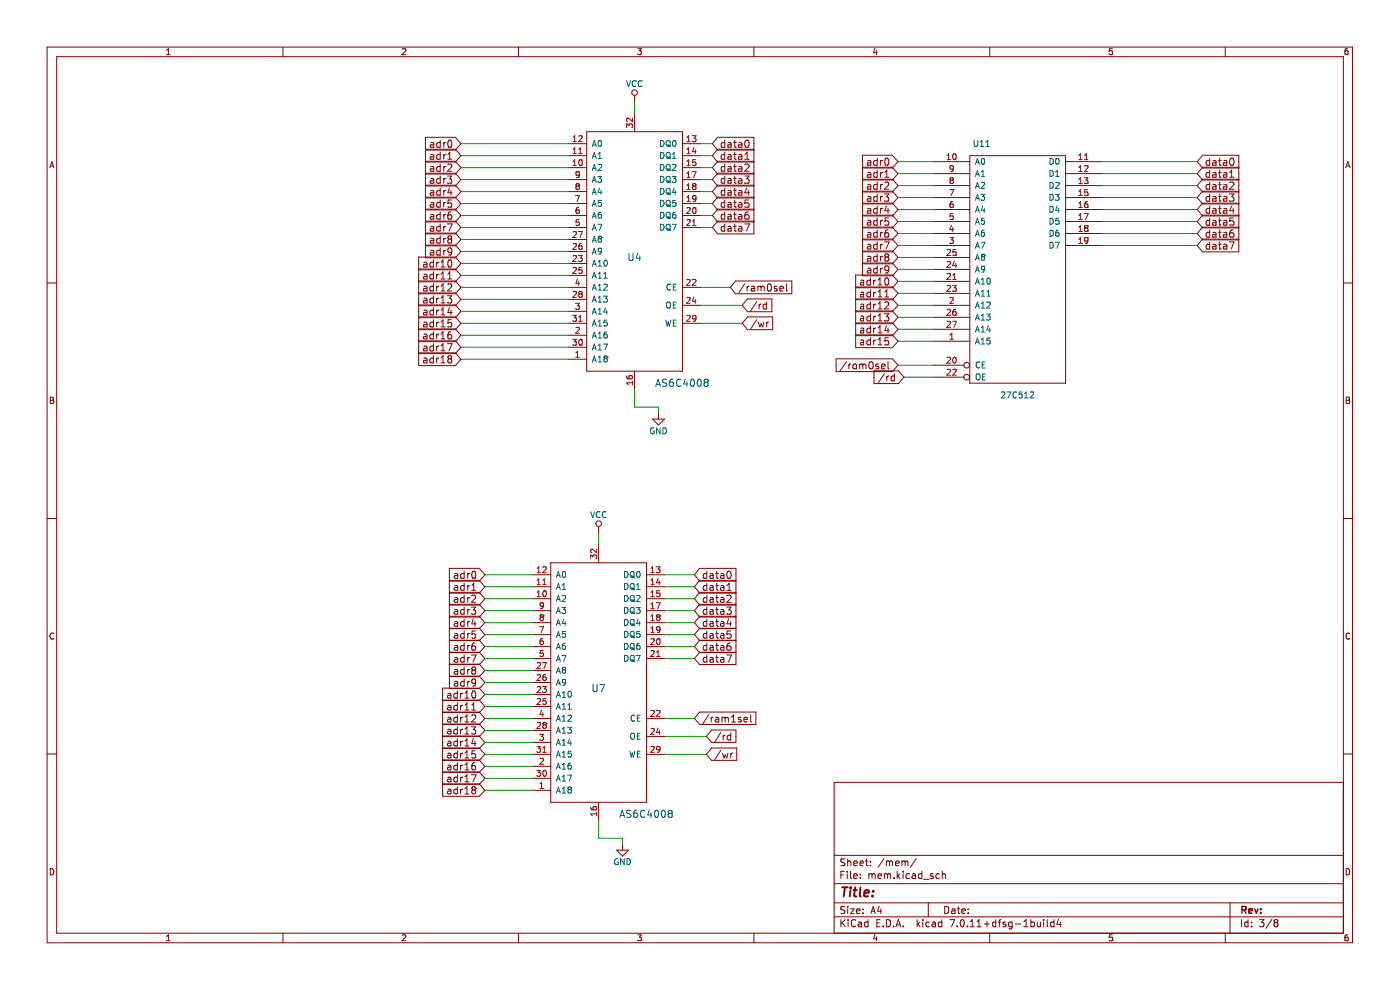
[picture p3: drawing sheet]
(kicad_sch (version 20230121) (generator eeschema)

 (paper "A4")

 (lib_symbols
  (symbol "memory:27C512" (pin_names (offset 1.016)) (in_bom yes) (on_board yes)
   (property "Reference" "U" (at -7.62 26.67 0) (effects (font (size 1.27 1.27))))
   (property "Value" "27C512" (at 0 -26.67 0) (effects (font (size 1.27 1.27))))
   (property "Footprint" "" (at 0 0 0) (effects (font (size 1.27 1.27)) hide))
   (property "Datasheet" "" (at 0 0 0) (effects (font (size 1.27 1.27)) hide))
   (symbol "27C512_0_0"
    (pin power_in line (at 0 -25.4 90) (length 1.27) hide (name "GND" (effects (font (size 1.27 1.27)))) (number "14" (effects (font (size 1.27 1.27)))))
    (pin power_in line (at 0 25.4 270) (length 1.27) hide (name "VCC" (effects (font (size 1.27 1.27)))) (number "28" (effects (font (size 1.27 1.27))))))
   (symbol "27C512_0_1"
    (rectangle (start -10.16 24.13) (end 10.16 -24.13) (stroke (width 0) (type solid)) (fill (type none))))
   (symbol "27C512_1_1"
    (pin input line (at -17.78 -15.24 0) (length 7.62) (name "A15" (effects (font (size 1.27 1.27)))) (number "1" (effects (font (size 1.27 1.27)))))
    (pin input line (at -17.78 22.86 0) (length 7.62) (name "A0" (effects (font (size 1.27 1.27)))) (number "10" (effects (font (size 1.27 1.27)))))
    (pin tri_state line (at 17.78 22.86 180) (length 7.62) (name "D0" (effects (font (size 1.27 1.27)))) (number "11" (effects (font (size 1.27 1.27)))))
    (pin tri_state line (at 17.78 20.32 180) (length 7.62) (name "D1" (effects (font (size 1.27 1.27)))) (number "12" (effects (font (size 1.27 1.27)))))
    (pin tri_state line (at 17.78 17.78 180) (length 7.62) (name "D2" (effects (font (size 1.27 1.27)))) (number "13" (effects (font (size 1.27 1.27)))))
    (pin tri_state line (at 17.78 15.24 180) (length 7.62) (name "D3" (effects (font (size 1.27 1.27)))) (number "15" (effects (font (size 1.27 1.27)))))
    (pin tri_state line (at 17.78 12.7 180) (length 7.62) (name "D4" (effects (font (size 1.27 1.27)))) (number "16" (effects (font (size 1.27 1.27)))))
    (pin tri_state line (at 17.78 10.16 180) (length 7.62) (name "D5" (effects (font (size 1.27 1.27)))) (number "17" (effects (font (size 1.27 1.27)))))
    (pin tri_state line (at 17.78 7.62 180) (length 7.62) (name "D6" (effects (font (size 1.27 1.27)))) (number "18" (effects (font (size 1.27 1.27)))))
    (pin tri_state line (at 17.78 5.08 180) (length 7.62) (name "D7" (effects (font (size 1.27 1.27)))) (number "19" (effects (font (size 1.27 1.27)))))
    (pin input line (at -17.78 -7.62 0) (length 7.62) (name "A12" (effects (font (size 1.27 1.27)))) (number "2" (effects (font (size 1.27 1.27)))))
    (pin input inverted (at -17.78 -20.32 0) (length 7.62) (name "CE" (effects (font (size 1.27 1.27)))) (number "20" (effects (font (size 1.27 1.27)))))
    (pin input line (at -17.78 -2.54 0) (length 7.62) (name "A10" (effects (font (size 1.27 1.27)))) (number "21" (effects (font (size 1.27 1.27)))))
    (pin input inverted (at -17.78 -22.86 0) (length 7.62) (name "OE" (effects (font (size 1.27 1.27)))) (number "22" (effects (font (size 1.27 1.27)))))
    (pin input line (at -17.78 -5.08 0) (length 7.62) (name "A11" (effects (font (size 1.27 1.27)))) (number "23" (effects (font (size 1.27 1.27)))))
    (pin input line (at -17.78 0 0) (length 7.62) (name "A9" (effects (font (size 1.27 1.27)))) (number "24" (effects (font (size 1.27 1.27)))))
    (pin input line (at -17.78 2.54 0) (length 7.62) (name "A8" (effects (font (size 1.27 1.27)))) (number "25" (effects (font (size 1.27 1.27)))))
    (pin input line (at -17.78 -10.16 0) (length 7.62) (name "A13" (effects (font (size 1.27 1.27)))) (number "26" (effects (font (size 1.27 1.27)))))
    (pin input line (at -17.78 -12.7 0) (length 7.62) (name "A14" (effects (font (size 1.27 1.27)))) (number "27" (effects (font (size 1.27 1.27)))))
    (pin input line (at -17.78 5.08 0) (length 7.62) (name "A7" (effects (font (size 1.27 1.27)))) (number "3" (effects (font (size 1.27 1.27)))))
    (pin input line (at -17.78 7.62 0) (length 7.62) (name "A6" (effects (font (size 1.27 1.27)))) (number "4" (effects (font (size 1.27 1.27)))))
    (pin input line (at -17.78 10.16 0) (length 7.62) (name "A5" (effects (font (size 1.27 1.27)))) (number "5" (effects (font (size 1.27 1.27)))))
    (pin input line (at -17.78 12.7 0) (length 7.62) (name "A4" (effects (font (size 1.27 1.27)))) (number "6" (effects (font (size 1.27 1.27)))))
    (pin input line (at -17.78 15.24 0) (length 7.62) (name "A3" (effects (font (size 1.27 1.27)))) (number "7" (effects (font (size 1.27 1.27)))))
    (pin input line (at -17.78 17.78 0) (length 7.62) (name "A2" (effects (font (size 1.27 1.27)))) (number "8" (effects (font (size 1.27 1.27)))))
    (pin input line (at -17.78 20.32 0) (length 7.62) (name "A1" (effects (font (size 1.27 1.27)))) (number "9" (effects (font (size 1.27 1.27)))))))
  (symbol "power1:GND" (power) (pin_names (offset 0)) (in_bom yes) (on_board yes)
   (property "Reference" "#PWR" (at 0 -6.35 0) (effects (font (size 1.27 1.27)) hide))
   (property "Value" "GND" (at 0 -3.81 0) (effects (font (size 1.27 1.27))))
   (property "Footprint" "" (at 0 0 0) (effects (font (size 1.27 1.27)) hide))
   (property "Datasheet" "" (at 0 0 0) (effects (font (size 1.27 1.27)) hide))
   (symbol "GND_0_1"
    (polyline (pts (xy 0 0) (xy 0 -1.27) (xy 1.27 -1.27) (xy 0 -2.54) (xy -1.27 -1.27) (xy 0 -1.27)) (stroke (width 0) (type solid)) (fill (type none))))
   (symbol "GND_1_1"
    (pin power_in line (at 0 0 270) (length 0) hide (name "GND" (effects (font (size 1.27 1.27)))) (number "1" (effects (font (size 1.27 1.27)))))))
  (symbol "power1:VCC" (power) (pin_names (offset 0)) (in_bom yes) (on_board yes)
   (property "Reference" "#PWR" (at 0 -3.81 0) (effects (font (size 1.27 1.27)) hide))
   (property "Value" "VCC" (at 0 3.81 0) (effects (font (size 1.27 1.27))))
   (property "Footprint" "" (at 0 0 0) (effects (font (size 1.27 1.27)) hide))
   (property "Datasheet" "" (at 0 0 0) (effects (font (size 1.27 1.27)) hide))
   (symbol "VCC_0_1"
    (polyline (pts (xy 0 0) (xy 0 1.27)) (stroke (width 0) (type solid)) (fill (type none)))
    (circle (center 0 1.905) (radius 0.635) (stroke (width 0) (type solid)) (fill (type none))))
   (symbol "VCC_1_1"
    (pin power_in line (at 0 0 90) (length 0) hide (name "VCC" (effects (font (size 1.27 1.27)))) (number "1" (effects (font (size 1.27 1.27)))))))
  (symbol "takep8088-rescue:AS6C4008" (pin_names (offset 1.016)) (in_bom yes) (on_board yes)
   (property "Reference" "U" (at 0 0 0) (effects (font (size 1.524 1.524))))
   (property "Value" "AS6C4008" (at 10.16 -26.67 0) (effects (font (size 1.524 1.524))))
   (property "Footprint" "" (at 0 0 0) (effects (font (size 1.524 1.524))))
   (property "Datasheet" "" (at 0 0 0) (effects (font (size 1.524 1.524))))
   (symbol "AS6C4008_0_1"
    (rectangle (start -10.16 26.67) (end 10.16 -24.13) (stroke (width 0) (type solid)) (fill (type none))))
   (symbol "AS6C4008_1_1"
    (pin input line (at -13.97 -21.59 0) (length 3.81) (name "A18" (effects (font (size 1.27 1.27)))) (number "1" (effects (font (size 1.27 1.27)))))
    (pin input line (at -13.97 19.05 0) (length 3.81) (name "A2" (effects (font (size 1.27 1.27)))) (number "10" (effects (font (size 1.27 1.27)))))
    (pin input line (at -13.97 21.59 0) (length 3.81) (name "A1" (effects (font (size 1.27 1.27)))) (number "11" (effects (font (size 1.27 1.27)))))
    (pin input line (at -13.97 24.13 0) (length 3.81) (name "A0" (effects (font (size 1.27 1.27)))) (number "12" (effects (font (size 1.27 1.27)))))
    (pin bidirectional line (at 13.97 24.13 180) (length 3.81) (name "DQ0" (effects (font (size 1.27 1.27)))) (number "13" (effects (font (size 1.27 1.27)))))
    (pin bidirectional line (at 13.97 21.59 180) (length 3.81) (name "DQ1" (effects (font (size 1.27 1.27)))) (number "14" (effects (font (size 1.27 1.27)))))
    (pin bidirectional line (at 13.97 19.05 180) (length 3.81) (name "DQ2" (effects (font (size 1.27 1.27)))) (number "15" (effects (font (size 1.27 1.27)))))
    (pin power_in line (at 0 -27.94 90) (length 3.81) (name "~" (effects (font (size 1.27 1.27)))) (number "16" (effects (font (size 1.27 1.27)))))
    (pin bidirectional line (at 13.97 16.51 180) (length 3.81) (name "DQ3" (effects (font (size 1.27 1.27)))) (number "17" (effects (font (size 1.27 1.27)))))
    (pin bidirectional line (at 13.97 13.97 180) (length 3.81) (name "DQ4" (effects (font (size 1.27 1.27)))) (number "18" (effects (font (size 1.27 1.27)))))
    (pin bidirectional line (at 13.97 11.43 180) (length 3.81) (name "DQ5" (effects (font (size 1.27 1.27)))) (number "19" (effects (font (size 1.27 1.27)))))
    (pin input line (at -13.97 -16.51 0) (length 3.81) (name "A16" (effects (font (size 1.27 1.27)))) (number "2" (effects (font (size 1.27 1.27)))))
    (pin bidirectional line (at 13.97 8.89 180) (length 3.81) (name "DQ6" (effects (font (size 1.27 1.27)))) (number "20" (effects (font (size 1.27 1.27)))))
    (pin bidirectional line (at 13.97 6.35 180) (length 3.81) (name "DQ7" (effects (font (size 1.27 1.27)))) (number "21" (effects (font (size 1.27 1.27)))))
    (pin input line (at 13.97 -6.35 180) (length 3.81) (name "CE" (effects (font (size 1.27 1.27)))) (number "22" (effects (font (size 1.27 1.27)))))
    (pin input line (at -13.97 -1.27 0) (length 3.81) (name "A10" (effects (font (size 1.27 1.27)))) (number "23" (effects (font (size 1.27 1.27)))))
    (pin input line (at 13.97 -10.16 180) (length 3.81) (name "OE" (effects (font (size 1.27 1.27)))) (number "24" (effects (font (size 1.27 1.27)))))
    (pin input line (at -13.97 -3.81 0) (length 3.81) (name "A11" (effects (font (size 1.27 1.27)))) (number "25" (effects (font (size 1.27 1.27)))))
    (pin input line (at -13.97 1.27 0) (length 3.81) (name "A9" (effects (font (size 1.27 1.27)))) (number "26" (effects (font (size 1.27 1.27)))))
    (pin input line (at -13.97 3.81 0) (length 3.81) (name "A8" (effects (font (size 1.27 1.27)))) (number "27" (effects (font (size 1.27 1.27)))))
    (pin input line (at -13.97 -8.89 0) (length 3.81) (name "A13" (effects (font (size 1.27 1.27)))) (number "28" (effects (font (size 1.27 1.27)))))
    (pin input line (at 13.97 -13.97 180) (length 3.81) (name "WE" (effects (font (size 1.27 1.27)))) (number "29" (effects (font (size 1.27 1.27)))))
    (pin input line (at -13.97 -11.43 0) (length 3.81) (name "A14" (effects (font (size 1.27 1.27)))) (number "3" (effects (font (size 1.27 1.27)))))
    (pin input line (at -13.97 -19.05 0) (length 3.81) (name "A17" (effects (font (size 1.27 1.27)))) (number "30" (effects (font (size 1.27 1.27)))))
    (pin input line (at -13.97 -13.97 0) (length 3.81) (name "A15" (effects (font (size 1.27 1.27)))) (number "31" (effects (font (size 1.27 1.27)))))
    (pin power_in line (at 0 30.48 270) (length 3.81) (name "~" (effects (font (size 1.27 1.27)))) (number "32" (effects (font (size 1.27 1.27)))))
    (pin input line (at -13.97 -6.35 0) (length 3.81) (name "A12" (effects (font (size 1.27 1.27)))) (number "4" (effects (font (size 1.27 1.27)))))
    (pin input line (at -13.97 6.35 0) (length 3.81) (name "A7" (effects (font (size 1.27 1.27)))) (number "5" (effects (font (size 1.27 1.27)))))
    (pin input line (at -13.97 8.89 0) (length 3.81) (name "A6" (effects (font (size 1.27 1.27)))) (number "6" (effects (font (size 1.27 1.27)))))
    (pin input line (at -13.97 11.43 0) (length 3.81) (name "A5" (effects (font (size 1.27 1.27)))) (number "7" (effects (font (size 1.27 1.27)))))
    (pin input line (at -13.97 13.97 0) (length 3.81) (name "A4" (effects (font (size 1.27 1.27)))) (number "8" (effects (font (size 1.27 1.27)))))
    (pin input line (at -13.97 16.51 0) (length 3.81) (name "A3" (effects (font (size 1.27 1.27)))) (number "9" (effects (font (size 1.27 1.27))))))))


 (wire (pts (xy 102.87 165.1) (xy 113.03 165.1)) (stroke (width 0) (type default)))
 (wire (pts (xy 148.59 60.96) (xy 154.94 60.96)) (stroke (width 0) (type default)))
 (wire (pts (xy 97.79 58.42) (xy 120.65 58.42)) (stroke (width 0) (type default)))
 (wire (pts (xy 97.79 35.56) (xy 120.65 35.56)) (stroke (width 0) (type default)))
 (wire (pts (xy 190.5 67.31) (xy 198.12 67.31)) (stroke (width 0) (type default)))
 (wire (pts (xy 102.87 142.24) (xy 113.03 142.24)) (stroke (width 0) (type default)))
 (wire (pts (xy 97.79 71.12) (xy 120.65 71.12)) (stroke (width 0) (type default)))
 (wire (pts (xy 233.68 52.07) (xy 254 52.07)) (stroke (width 0) (type default)))
 (wire (pts (xy 127 177.8) (xy 132.08 177.8)) (stroke (width 0) (type default)))
 (wire (pts (xy 97.79 53.34) (xy 120.65 53.34)) (stroke (width 0) (type default)))
 (wire (pts (xy 190.5 49.53) (xy 198.12 49.53)) (stroke (width 0) (type default)))
 (wire (pts (xy 191.77 80.01) (xy 198.12 80.01)) (stroke (width 0) (type default)))
 (wire (pts (xy 102.87 149.86) (xy 113.03 149.86)) (stroke (width 0) (type default)))
 (wire (pts (xy 151.13 30.48) (xy 148.59 30.48)) (stroke (width 0) (type default)))
 (wire (pts (xy 97.79 50.8) (xy 120.65 50.8)) (stroke (width 0) (type default)))
 (wire (pts (xy 97.79 68.58) (xy 120.65 68.58)) (stroke (width 0) (type default)))
 (wire (pts (xy 140.97 156.21) (xy 149.86 156.21)) (stroke (width 0) (type default)))
 (wire (pts (xy 233.68 39.37) (xy 254 39.37)) (stroke (width 0) (type default)))
 (wire (pts (xy 151.13 38.1) (xy 148.59 38.1)) (stroke (width 0) (type default)))
 (wire (pts (xy 147.32 137.16) (xy 140.97 137.16)) (stroke (width 0) (type default)))
 (wire (pts (xy 139.7 86.36) (xy 139.7 87.63)) (stroke (width 0) (type default)))
 (wire (pts (xy 97.79 63.5) (xy 120.65 63.5)) (stroke (width 0) (type default)))
 (wire (pts (xy 233.68 41.91) (xy 254 41.91)) (stroke (width 0) (type default)))
 (wire (pts (xy 147.32 134.62) (xy 140.97 134.62)) (stroke (width 0) (type default)))
 (wire (pts (xy 147.32 124.46) (xy 140.97 124.46)) (stroke (width 0) (type default)))
 (wire (pts (xy 190.5 59.69) (xy 198.12 59.69)) (stroke (width 0) (type default)))
 (wire (pts (xy 102.87 127) (xy 113.03 127)) (stroke (width 0) (type default)))
 (wire (pts (xy 102.87 134.62) (xy 113.03 134.62)) (stroke (width 0) (type default)))
 (wire (pts (xy 151.13 45.72) (xy 148.59 45.72)) (stroke (width 0) (type default)))
 (wire (pts (xy 102.87 160.02) (xy 113.03 160.02)) (stroke (width 0) (type default)))
 (wire (pts (xy 151.13 43.18) (xy 148.59 43.18)) (stroke (width 0) (type default)))
 (wire (pts (xy 102.87 139.7) (xy 113.03 139.7)) (stroke (width 0) (type default)))
 (wire (pts (xy 134.62 21.59) (xy 134.62 24.13)) (stroke (width 0) (type default)))
 (wire (pts (xy 113.03 121.92) (xy 102.87 121.92)) (stroke (width 0) (type default)))
 (wire (pts (xy 190.5 57.15) (xy 198.12 57.15)) (stroke (width 0) (type default)))
 (wire (pts (xy 97.79 55.88) (xy 120.65 55.88)) (stroke (width 0) (type default)))
 (wire (pts (xy 190.5 46.99) (xy 198.12 46.99)) (stroke (width 0) (type default)))
 (wire (pts (xy 151.13 35.56) (xy 148.59 35.56)) (stroke (width 0) (type default)))
 (wire (pts (xy 190.5 39.37) (xy 198.12 39.37)) (stroke (width 0) (type default)))
 (wire (pts (xy 127 173.99) (xy 127 177.8)) (stroke (width 0) (type default)))
 (wire (pts (xy 102.87 157.48) (xy 113.03 157.48)) (stroke (width 0) (type default)))
 (wire (pts (xy 102.87 152.4) (xy 113.03 152.4)) (stroke (width 0) (type default)))
 (wire (pts (xy 151.13 48.26) (xy 148.59 48.26)) (stroke (width 0) (type default)))
 (wire (pts (xy 190.5 77.47) (xy 198.12 77.47)) (stroke (width 0) (type default)))
 (wire (pts (xy 147.32 139.7) (xy 140.97 139.7)) (stroke (width 0) (type default)))
 (wire (pts (xy 148.59 64.77) (xy 157.48 64.77)) (stroke (width 0) (type default)))
 (wire (pts (xy 151.13 40.64) (xy 148.59 40.64)) (stroke (width 0) (type default)))
 (wire (pts (xy 151.13 33.02) (xy 148.59 33.02)) (stroke (width 0) (type default)))
 (wire (pts (xy 147.32 132.08) (xy 140.97 132.08)) (stroke (width 0) (type default)))
 (wire (pts (xy 233.68 46.99) (xy 254 46.99)) (stroke (width 0) (type default)))
 (wire (pts (xy 233.68 36.83) (xy 254 36.83)) (stroke (width 0) (type default)))
 (wire (pts (xy 190.5 62.23) (xy 198.12 62.23)) (stroke (width 0) (type default)))
 (wire (pts (xy 102.87 137.16) (xy 113.03 137.16)) (stroke (width 0) (type default)))
 (wire (pts (xy 102.87 132.08) (xy 113.03 132.08)) (stroke (width 0) (type default)))
 (wire (pts (xy 102.87 167.64) (xy 113.03 167.64)) (stroke (width 0) (type default)))
 (wire (pts (xy 102.87 144.78) (xy 113.03 144.78)) (stroke (width 0) (type default)))
 (wire (pts (xy 134.62 82.55) (xy 134.62 86.36)) (stroke (width 0) (type default)))
 (wire (pts (xy 97.79 33.02) (xy 120.65 33.02)) (stroke (width 0) (type default)))
 (wire (pts (xy 190.5 44.45) (xy 198.12 44.45)) (stroke (width 0) (type default)))
 (wire (pts (xy 190.5 36.83) (xy 198.12 36.83)) (stroke (width 0) (type default)))
 (wire (pts (xy 147.32 129.54) (xy 140.97 129.54)) (stroke (width 0) (type default)))
 (wire (pts (xy 190.5 72.39) (xy 198.12 72.39)) (stroke (width 0) (type default)))
 (wire (pts (xy 233.68 34.29) (xy 254 34.29)) (stroke (width 0) (type default)))
 (wire (pts (xy 190.5 52.07) (xy 198.12 52.07)) (stroke (width 0) (type default)))
 (wire (pts (xy 147.32 127) (xy 140.97 127)) (stroke (width 0) (type default)))
 (wire (pts (xy 97.79 73.66) (xy 120.65 73.66)) (stroke (width 0) (type default)))
 (wire (pts (xy 102.87 154.94) (xy 113.03 154.94)) (stroke (width 0) (type default)))
 (wire (pts (xy 97.79 43.18) (xy 120.65 43.18)) (stroke (width 0) (type default)))
 (wire (pts (xy 132.08 177.8) (xy 132.08 179.07)) (stroke (width 0) (type default)))
 (wire (pts (xy 190.5 69.85) (xy 198.12 69.85)) (stroke (width 0) (type default)))
 (wire (pts (xy 134.62 86.36) (xy 139.7 86.36)) (stroke (width 0) (type default)))
 (wire (pts (xy 233.68 49.53) (xy 254 49.53)) (stroke (width 0) (type default)))
 (wire (pts (xy 97.79 40.64) (xy 120.65 40.64)) (stroke (width 0) (type default)))
 (wire (pts (xy 102.87 147.32) (xy 113.03 147.32)) (stroke (width 0) (type default)))
 (wire (pts (xy 102.87 162.56) (xy 113.03 162.56)) (stroke (width 0) (type default)))
 (wire (pts (xy 148.59 68.58) (xy 157.48 68.58)) (stroke (width 0) (type default)))
 (wire (pts (xy 127 113.03) (xy 127 115.57)) (stroke (width 0) (type default)))
 (wire (pts (xy 97.79 76.2) (xy 120.65 76.2)) (stroke (width 0) (type default)))
 (wire (pts (xy 140.97 152.4) (xy 147.32 152.4)) (stroke (width 0) (type default)))
 (wire (pts (xy 140.97 160.02) (xy 149.86 160.02)) (stroke (width 0) (type default)))
 (wire (pts (xy 97.79 60.96) (xy 120.65 60.96)) (stroke (width 0) (type default)))
 (wire (pts (xy 97.79 48.26) (xy 120.65 48.26)) (stroke (width 0) (type default)))
 (wire (pts (xy 97.79 66.04) (xy 120.65 66.04)) (stroke (width 0) (type default)))
 (wire (pts (xy 190.5 41.91) (xy 198.12 41.91)) (stroke (width 0) (type default)))
 (wire (pts (xy 113.03 124.46) (xy 102.87 124.46)) (stroke (width 0) (type default)))
 (wire (pts (xy 97.79 45.72) (xy 120.65 45.72)) (stroke (width 0) (type default)))
 (wire (pts (xy 190.5 34.29) (xy 198.12 34.29)) (stroke (width 0) (type default)))
 (wire (pts (xy 147.32 121.92) (xy 140.97 121.92)) (stroke (width 0) (type default)))
 (wire (pts (xy 233.68 44.45) (xy 254 44.45)) (stroke (width 0) (type default)))
 (wire (pts (xy 97.79 30.48) (xy 120.65 30.48)) (stroke (width 0) (type default)))
 (wire (pts (xy 190.5 64.77) (xy 198.12 64.77)) (stroke (width 0) (type default)))
 (wire (pts (xy 102.87 129.54) (xy 113.03 129.54)) (stroke (width 0) (type default)))
 (wire (pts (xy 97.79 38.1) (xy 120.65 38.1)) (stroke (width 0) (type default)))
 (wire (pts (xy 190.5 54.61) (xy 198.12 54.61)) (stroke (width 0) (type default)))

 (global_label "adr13" (shape input) (at 102.87 154.94 180) (effects (font (size 1.524 1.524)) (justify right))
  (property "Intersheetrefs" "${INTERSHEET_REFS}" (at 102.87 154.94 0) (effects (font (size 1.27 1.27)) hide)))
 (global_label "adr2" (shape input) (at 190.5 39.37 180) (effects (font (size 1.524 1.524)) (justify right))
  (property "Intersheetrefs" "${INTERSHEET_REFS}" (at 190.5 39.37 0) (effects (font (size 1.27 1.27)) hide)))
 (global_label "adr10" (shape input) (at 97.79 55.88 180) (effects (font (size 1.524 1.524)) (justify right))
  (property "Intersheetrefs" "${INTERSHEET_REFS}" (at 97.79 55.88 0) (effects (font (size 1.27 1.27)) hide)))
 (global_label "/rd" (shape input) (at 149.86 156.21 0) (effects (font (size 1.524 1.524)) (justify left))
  (property "Intersheetrefs" "${INTERSHEET_REFS}" (at 149.86 156.21 0) (effects (font (size 1.27 1.27)) hide)))
 (global_label "adr11" (shape input) (at 102.87 149.86 180) (effects (font (size 1.524 1.524)) (justify right))
  (property "Intersheetrefs" "${INTERSHEET_REFS}" (at 102.87 149.86 0) (effects (font (size 1.27 1.27)) hide)))
 (global_label "adr16" (shape input) (at 97.79 71.12 180) (effects (font (size 1.524 1.524)) (justify right))
  (property "Intersheetrefs" "${INTERSHEET_REFS}" (at 97.79 71.12 0) (effects (font (size 1.27 1.27)) hide)))
 (global_label "data6" (shape input) (at 151.13 45.72 0) (effects (font (size 1.524 1.524)) (justify left))
  (property "Intersheetrefs" "${INTERSHEET_REFS}" (at 151.13 45.72 0) (effects (font (size 1.27 1.27)) hide)))
 (global_label "data2" (shape input) (at 147.32 127 0) (effects (font (size 1.524 1.524)) (justify left))
  (property "Intersheetrefs" "${INTERSHEET_REFS}" (at 147.32 127 0) (effects (font (size 1.27 1.27)) hide)))
 (global_label "adr6" (shape input) (at 97.79 45.72 180) (effects (font (size 1.524 1.524)) (justify right))
  (property "Intersheetrefs" "${INTERSHEET_REFS}" (at 97.79 45.72 0) (effects (font (size 1.27 1.27)) hide)))
 (global_label "data6" (shape input) (at 254 49.53 0) (effects (font (size 1.524 1.524)) (justify left))
  (property "Intersheetrefs" "${INTERSHEET_REFS}" (at 254 49.53 0) (effects (font (size 1.27 1.27)) hide)))
 (global_label "adr4" (shape input) (at 190.5 44.45 180) (effects (font (size 1.524 1.524)) (justify right))
  (property "Intersheetrefs" "${INTERSHEET_REFS}" (at 190.5 44.45 0) (effects (font (size 1.27 1.27)) hide)))
 (global_label "adr17" (shape input) (at 102.87 165.1 180) (effects (font (size 1.524 1.524)) (justify right))
  (property "Intersheetrefs" "${INTERSHEET_REFS}" (at 102.87 165.1 0) (effects (font (size 1.27 1.27)) hide)))
 (global_label "adr0" (shape input) (at 190.5 34.29 180) (effects (font (size 1.524 1.524)) (justify right))
  (property "Intersheetrefs" "${INTERSHEET_REFS}" (at 190.5 34.29 0) (effects (font (size 1.27 1.27)) hide)))
 (global_label "adr8" (shape input) (at 102.87 142.24 180) (effects (font (size 1.524 1.524)) (justify right))
  (property "Intersheetrefs" "${INTERSHEET_REFS}" (at 102.87 142.24 0) (effects (font (size 1.27 1.27)) hide)))
 (global_label "/rd" (shape input) (at 191.77 80.01 180) (effects (font (size 1.524 1.524)) (justify right))
  (property "Intersheetrefs" "${INTERSHEET_REFS}" (at 191.77 80.01 0) (effects (font (size 1.27 1.27)) hide)))
 (global_label "data4" (shape input) (at 151.13 40.64 0) (effects (font (size 1.524 1.524)) (justify left))
  (property "Intersheetrefs" "${INTERSHEET_REFS}" (at 151.13 40.64 0) (effects (font (size 1.27 1.27)) hide)))
 (global_label "data5" (shape input) (at 254 46.99 0) (effects (font (size 1.524 1.524)) (justify left))
  (property "Intersheetrefs" "${INTERSHEET_REFS}" (at 254 46.99 0) (effects (font (size 1.27 1.27)) hide)))
 (global_label "adr6" (shape input) (at 190.5 49.53 180) (effects (font (size 1.524 1.524)) (justify right))
  (property "Intersheetrefs" "${INTERSHEET_REFS}" (at 190.5 49.53 0) (effects (font (size 1.27 1.27)) hide)))
 (global_label "adr3" (shape input) (at 97.79 38.1 180) (effects (font (size 1.524 1.524)) (justify right))
  (property "Intersheetrefs" "${INTERSHEET_REFS}" (at 97.79 38.1 0) (effects (font (size 1.27 1.27)) hide)))
 (global_label "adr12" (shape input) (at 102.87 152.4 180) (effects (font (size 1.524 1.524)) (justify right))
  (property "Intersheetrefs" "${INTERSHEET_REFS}" (at 102.87 152.4 0) (effects (font (size 1.27 1.27)) hide)))
 (global_label "adr3" (shape input) (at 190.5 41.91 180) (effects (font (size 1.524 1.524)) (justify right))
  (property "Intersheetrefs" "${INTERSHEET_REFS}" (at 190.5 41.91 0) (effects (font (size 1.27 1.27)) hide)))
 (global_label "/rom0sel" (shape input) (at 190.5 77.47 180) (effects (font (size 1.524 1.524)) (justify right))
  (property "Intersheetrefs" "${INTERSHEET_REFS}" (at 190.5 77.47 0) (effects (font (size 1.27 1.27)) hide)))
 (global_label "adr5" (shape input) (at 102.87 134.62 180) (effects (font (size 1.524 1.524)) (justify right))
  (property "Intersheetrefs" "${INTERSHEET_REFS}" (at 102.87 134.62 0) (effects (font (size 1.27 1.27)) hide)))
 (global_label "data7" (shape input) (at 254 52.07 0) (effects (font (size 1.524 1.524)) (justify left))
  (property "Intersheetrefs" "${INTERSHEET_REFS}" (at 254 52.07 0) (effects (font (size 1.27 1.27)) hide)))
 (global_label "adr11" (shape input) (at 97.79 58.42 180) (effects (font (size 1.524 1.524)) (justify right))
  (property "Intersheetrefs" "${INTERSHEET_REFS}" (at 97.79 58.42 0) (effects (font (size 1.27 1.27)) hide)))
 (global_label "data0" (shape input) (at 147.32 121.92 0) (effects (font (size 1.524 1.524)) (justify left))
  (property "Intersheetrefs" "${INTERSHEET_REFS}" (at 147.32 121.92 0) (effects (font (size 1.27 1.27)) hide)))
 (global_label "data3" (shape input) (at 254 41.91 0) (effects (font (size 1.524 1.524)) (justify left))
  (property "Intersheetrefs" "${INTERSHEET_REFS}" (at 254 41.91 0) (effects (font (size 1.27 1.27)) hide)))
 (global_label "data6" (shape input) (at 147.32 137.16 0) (effects (font (size 1.524 1.524)) (justify left))
  (property "Intersheetrefs" "${INTERSHEET_REFS}" (at 147.32 137.16 0) (effects (font (size 1.27 1.27)) hide)))
 (global_label "adr3" (shape input) (at 102.87 129.54 180) (effects (font (size 1.524 1.524)) (justify right))
  (property "Intersheetrefs" "${INTERSHEET_REFS}" (at 102.87 129.54 0) (effects (font (size 1.27 1.27)) hide)))
 (global_label "data3" (shape input) (at 147.32 129.54 0) (effects (font (size 1.524 1.524)) (justify left))
  (property "Intersheetrefs" "${INTERSHEET_REFS}" (at 147.32 129.54 0) (effects (font (size 1.27 1.27)) hide)))
 (global_label "data4" (shape input) (at 254 44.45 0) (effects (font (size 1.524 1.524)) (justify left))
  (property "Intersheetrefs" "${INTERSHEET_REFS}" (at 254 44.45 0) (effects (font (size 1.27 1.27)) hide)))
 (global_label "data2" (shape input) (at 254 39.37 0) (effects (font (size 1.524 1.524)) (justify left))
  (property "Intersheetrefs" "${INTERSHEET_REFS}" (at 254 39.37 0) (effects (font (size 1.27 1.27)) hide)))
 (global_label "/ram1sel" (shape input) (at 147.32 152.4 0) (effects (font (size 1.524 1.524)) (justify left))
  (property "Intersheetrefs" "${INTERSHEET_REFS}" (at 147.32 152.4 0) (effects (font (size 1.27 1.27)) hide)))
 (global_label "adr17" (shape input) (at 97.79 73.66 180) (effects (font (size 1.524 1.524)) (justify right))
  (property "Intersheetrefs" "${INTERSHEET_REFS}" (at 97.79 73.66 0) (effects (font (size 1.27 1.27)) hide)))
 (global_label "adr7" (shape input) (at 190.5 52.07 180) (effects (font (size 1.524 1.524)) (justify right))
  (property "Intersheetrefs" "${INTERSHEET_REFS}" (at 190.5 52.07 0) (effects (font (size 1.27 1.27)) hide)))
 (global_label "adr2" (shape input) (at 97.79 35.56 180) (effects (font (size 1.524 1.524)) (justify right))
  (property "Intersheetrefs" "${INTERSHEET_REFS}" (at 97.79 35.56 0) (effects (font (size 1.27 1.27)) hide)))
 (global_label "adr1" (shape input) (at 102.87 124.46 180) (effects (font (size 1.524 1.524)) (justify right))
  (property "Intersheetrefs" "${INTERSHEET_REFS}" (at 102.87 124.46 0) (effects (font (size 1.27 1.27)) hide)))
 (global_label "/rd" (shape input) (at 157.48 64.77 0) (effects (font (size 1.524 1.524)) (justify left))
  (property "Intersheetrefs" "${INTERSHEET_REFS}" (at 157.48 64.77 0) (effects (font (size 1.27 1.27)) hide)))
 (global_label "adr4" (shape input) (at 102.87 132.08 180) (effects (font (size 1.524 1.524)) (justify right))
  (property "Intersheetrefs" "${INTERSHEET_REFS}" (at 102.87 132.08 0) (effects (font (size 1.27 1.27)) hide)))
 (global_label "adr12" (shape input) (at 190.5 64.77 180) (effects (font (size 1.524 1.524)) (justify right))
  (property "Intersheetrefs" "${INTERSHEET_REFS}" (at 190.5 64.77 0) (effects (font (size 1.27 1.27)) hide)))
 (global_label "adr7" (shape input) (at 97.79 48.26 180) (effects (font (size 1.524 1.524)) (justify right))
  (property "Intersheetrefs" "${INTERSHEET_REFS}" (at 97.79 48.26 0) (effects (font (size 1.27 1.27)) hide)))
 (global_label "adr5" (shape input) (at 190.5 46.99 180) (effects (font (size 1.524 1.524)) (justify right))
  (property "Intersheetrefs" "${INTERSHEET_REFS}" (at 190.5 46.99 0) (effects (font (size 1.27 1.27)) hide)))
 (global_label "adr16" (shape input) (at 102.87 162.56 180) (effects (font (size 1.524 1.524)) (justify right))
  (property "Intersheetrefs" "${INTERSHEET_REFS}" (at 102.87 162.56 0) (effects (font (size 1.27 1.27)) hide)))
 (global_label "data0" (shape input) (at 151.13 30.48 0) (effects (font (size 1.524 1.524)) (justify left))
  (property "Intersheetrefs" "${INTERSHEET_REFS}" (at 151.13 30.48 0) (effects (font (size 1.27 1.27)) hide)))
 (global_label "data1" (shape input) (at 147.32 124.46 0) (effects (font (size 1.524 1.524)) (justify left))
  (property "Intersheetrefs" "${INTERSHEET_REFS}" (at 147.32 124.46 0) (effects (font (size 1.27 1.27)) hide)))
 (global_label "adr12" (shape input) (at 97.79 60.96 180) (effects (font (size 1.524 1.524)) (justify right))
  (property "Intersheetrefs" "${INTERSHEET_REFS}" (at 97.79 60.96 0) (effects (font (size 1.27 1.27)) hide)))
 (global_label "adr7" (shape input) (at 102.87 139.7 180) (effects (font (size 1.524 1.524)) (justify right))
  (property "Intersheetrefs" "${INTERSHEET_REFS}" (at 102.87 139.7 0) (effects (font (size 1.27 1.27)) hide)))
 (global_label "adr8" (shape input) (at 97.79 50.8 180) (effects (font (size 1.524 1.524)) (justify right))
  (property "Intersheetrefs" "${INTERSHEET_REFS}" (at 97.79 50.8 0) (effects (font (size 1.27 1.27)) hide)))
 (global_label "data2" (shape input) (at 151.13 35.56 0) (effects (font (size 1.524 1.524)) (justify left))
  (property "Intersheetrefs" "${INTERSHEET_REFS}" (at 151.13 35.56 0) (effects (font (size 1.27 1.27)) hide)))
 (global_label "adr1" (shape input) (at 190.5 36.83 180) (effects (font (size 1.524 1.524)) (justify right))
  (property "Intersheetrefs" "${INTERSHEET_REFS}" (at 190.5 36.83 0) (effects (font (size 1.27 1.27)) hide)))
 (global_label "data5" (shape input) (at 151.13 43.18 0) (effects (font (size 1.524 1.524)) (justify left))
  (property "Intersheetrefs" "${INTERSHEET_REFS}" (at 151.13 43.18 0) (effects (font (size 1.27 1.27)) hide)))
 (global_label "data4" (shape input) (at 147.32 132.08 0) (effects (font (size 1.524 1.524)) (justify left))
  (property "Intersheetrefs" "${INTERSHEET_REFS}" (at 147.32 132.08 0) (effects (font (size 1.27 1.27)) hide)))
 (global_label "adr6" (shape input) (at 102.87 137.16 180) (effects (font (size 1.524 1.524)) (justify right))
  (property "Intersheetrefs" "${INTERSHEET_REFS}" (at 102.87 137.16 0) (effects (font (size 1.27 1.27)) hide)))
 (global_label "adr8" (shape input) (at 190.5 54.61 180) (effects (font (size 1.524 1.524)) (justify right))
  (property "Intersheetrefs" "${INTERSHEET_REFS}" (at 190.5 54.61 0) (effects (font (size 1.27 1.27)) hide)))
 (global_label "adr5" (shape input) (at 97.79 43.18 180) (effects (font (size 1.524 1.524)) (justify right))
  (property "Intersheetrefs" "${INTERSHEET_REFS}" (at 97.79 43.18 0) (effects (font (size 1.27 1.27)) hide)))
 (global_label "adr0" (shape input) (at 97.79 30.48 180) (effects (font (size 1.524 1.524)) (justify right))
  (property "Intersheetrefs" "${INTERSHEET_REFS}" (at 97.79 30.48 0) (effects (font (size 1.27 1.27)) hide)))
 (global_label "adr1" (shape input) (at 97.79 33.02 180) (effects (font (size 1.524 1.524)) (justify right))
  (property "Intersheetrefs" "${INTERSHEET_REFS}" (at 97.79 33.02 0) (effects (font (size 1.27 1.27)) hide)))
 (global_label "data7" (shape input) (at 147.32 139.7 0) (effects (font (size 1.524 1.524)) (justify left))
  (property "Intersheetrefs" "${INTERSHEET_REFS}" (at 147.32 139.7 0) (effects (font (size 1.27 1.27)) hide)))
 (global_label "adr4" (shape input) (at 97.79 40.64 180) (effects (font (size 1.524 1.524)) (justify right))
  (property "Intersheetrefs" "${INTERSHEET_REFS}" (at 97.79 40.64 0) (effects (font (size 1.27 1.27)) hide)))
 (global_label "adr0" (shape input) (at 102.87 121.92 180) (effects (font (size 1.524 1.524)) (justify right))
  (property "Intersheetrefs" "${INTERSHEET_REFS}" (at 102.87 121.92 0) (effects (font (size 1.27 1.27)) hide)))
 (global_label "data3" (shape input) (at 151.13 38.1 0) (effects (font (size 1.524 1.524)) (justify left))
  (property "Intersheetrefs" "${INTERSHEET_REFS}" (at 151.13 38.1 0) (effects (font (size 1.27 1.27)) hide)))
 (global_label "adr15" (shape input) (at 102.87 160.02 180) (effects (font (size 1.524 1.524)) (justify right))
  (property "Intersheetrefs" "${INTERSHEET_REFS}" (at 102.87 160.02 0) (effects (font (size 1.27 1.27)) hide)))
 (global_label "adr10" (shape input) (at 102.87 147.32 180) (effects (font (size 1.524 1.524)) (justify right))
  (property "Intersheetrefs" "${INTERSHEET_REFS}" (at 102.87 147.32 0) (effects (font (size 1.27 1.27)) hide)))
 (global_label "adr9" (shape input) (at 97.79 53.34 180) (effects (font (size 1.524 1.524)) (justify right))
  (property "Intersheetrefs" "${INTERSHEET_REFS}" (at 97.79 53.34 0) (effects (font (size 1.27 1.27)) hide)))
 (global_label "adr9" (shape input) (at 102.87 144.78 180) (effects (font (size 1.524 1.524)) (justify right))
  (property "Intersheetrefs" "${INTERSHEET_REFS}" (at 102.87 144.78 0) (effects (font (size 1.27 1.27)) hide)))
 (global_label "adr14" (shape input) (at 190.5 69.85 180) (effects (font (size 1.524 1.524)) (justify right))
  (property "Intersheetrefs" "${INTERSHEET_REFS}" (at 190.5 69.85 0) (effects (font (size 1.27 1.27)) hide)))
 (global_label "adr15" (shape input) (at 190.5 72.39 180) (effects (font (size 1.524 1.524)) (justify right))
  (property "Intersheetrefs" "${INTERSHEET_REFS}" (at 190.5 72.39 0) (effects (font (size 1.27 1.27)) hide)))
 (global_label "adr14" (shape input) (at 102.87 157.48 180) (effects (font (size 1.524 1.524)) (justify right))
  (property "Intersheetrefs" "${INTERSHEET_REFS}" (at 102.87 157.48 0) (effects (font (size 1.27 1.27)) hide)))
 (global_label "/ram0sel" (shape input) (at 154.94 60.96 0) (effects (font (size 1.524 1.524)) (justify left))
  (property "Intersheetrefs" "${INTERSHEET_REFS}" (at 154.94 60.96 0) (effects (font (size 1.27 1.27)) hide)))
 (global_label "data1" (shape input) (at 151.13 33.02 0) (effects (font (size 1.524 1.524)) (justify left))
  (property "Intersheetrefs" "${INTERSHEET_REFS}" (at 151.13 33.02 0) (effects (font (size 1.27 1.27)) hide)))
 (global_label "adr10" (shape input) (at 190.5 59.69 180) (effects (font (size 1.524 1.524)) (justify right))
  (property "Intersheetrefs" "${INTERSHEET_REFS}" (at 190.5 59.69 0) (effects (font (size 1.27 1.27)) hide)))
 (global_label "data0" (shape input) (at 254 34.29 0) (effects (font (size 1.524 1.524)) (justify left))
  (property "Intersheetrefs" "${INTERSHEET_REFS}" (at 254 34.29 0) (effects (font (size 1.27 1.27)) hide)))
 (global_label "adr13" (shape input) (at 97.79 63.5 180) (effects (font (size 1.524 1.524)) (justify right))
  (property "Intersheetrefs" "${INTERSHEET_REFS}" (at 97.79 63.5 0) (effects (font (size 1.27 1.27)) hide)))
 (global_label "adr18" (shape input) (at 97.79 76.2 180) (effects (font (size 1.524 1.524)) (justify right))
  (property "Intersheetrefs" "${INTERSHEET_REFS}" (at 97.79 76.2 0) (effects (font (size 1.27 1.27)) hide)))
 (global_label "data1" (shape input) (at 254 36.83 0) (effects (font (size 1.524 1.524)) (justify left))
  (property "Intersheetrefs" "${INTERSHEET_REFS}" (at 254 36.83 0) (effects (font (size 1.27 1.27)) hide)))
 (global_label "adr2" (shape input) (at 102.87 127 180) (effects (font (size 1.524 1.524)) (justify right))
  (property "Intersheetrefs" "${INTERSHEET_REFS}" (at 102.87 127 0) (effects (font (size 1.27 1.27)) hide)))
 (global_label "adr15" (shape input) (at 97.79 68.58 180) (effects (font (size 1.524 1.524)) (justify right))
  (property "Intersheetrefs" "${INTERSHEET_REFS}" (at 97.79 68.58 0) (effects (font (size 1.27 1.27)) hide)))
 (global_label "adr11" (shape input) (at 190.5 62.23 180) (effects (font (size 1.524 1.524)) (justify right))
  (property "Intersheetrefs" "${INTERSHEET_REFS}" (at 190.5 62.23 0) (effects (font (size 1.27 1.27)) hide)))
 (global_label "/wr" (shape input) (at 157.48 68.58 0) (effects (font (size 1.524 1.524)) (justify left))
  (property "Intersheetrefs" "${INTERSHEET_REFS}" (at 157.48 68.58 0) (effects (font (size 1.27 1.27)) hide)))
 (global_label "adr18" (shape input) (at 102.87 167.64 180) (effects (font (size 1.524 1.524)) (justify right))
  (property "Intersheetrefs" "${INTERSHEET_REFS}" (at 102.87 167.64 0) (effects (font (size 1.27 1.27)) hide)))
 (global_label "/wr" (shape input) (at 149.86 160.02 0) (effects (font (size 1.524 1.524)) (justify left))
  (property "Intersheetrefs" "${INTERSHEET_REFS}" (at 149.86 160.02 0) (effects (font (size 1.27 1.27)) hide)))
 (global_label "adr14" (shape input) (at 97.79 66.04 180) (effects (font (size 1.524 1.524)) (justify right))
  (property "Intersheetrefs" "${INTERSHEET_REFS}" (at 97.79 66.04 0) (effects (font (size 1.27 1.27)) hide)))
 (global_label "data7" (shape input) (at 151.13 48.26 0) (effects (font (size 1.524 1.524)) (justify left))
  (property "Intersheetrefs" "${INTERSHEET_REFS}" (at 151.13 48.26 0) (effects (font (size 1.27 1.27)) hide)))
 (global_label "adr9" (shape input) (at 190.5 57.15 180) (effects (font (size 1.524 1.524)) (justify right))
  (property "Intersheetrefs" "${INTERSHEET_REFS}" (at 190.5 57.15 0) (effects (font (size 1.27 1.27)) hide)))
 (global_label "adr13" (shape input) (at 190.5 67.31 180) (effects (font (size 1.524 1.524)) (justify right))
  (property "Intersheetrefs" "${INTERSHEET_REFS}" (at 190.5 67.31 0) (effects (font (size 1.27 1.27)) hide)))
 (global_label "data5" (shape input) (at 147.32 134.62 0) (effects (font (size 1.524 1.524)) (justify left))
  (property "Intersheetrefs" "${INTERSHEET_REFS}" (at 147.32 134.62 0) (effects (font (size 1.27 1.27)) hide)))

 (symbol (lib_id "memory:27C512") (at 215.9 57.15 0) (unit 1) (in_bom yes) (on_board yes) (dnp no)
  (property "Reference" "U11" (at 208.28 30.48 0) (effects (font (size 1.27 1.27))))
  (property "Value" "27C512" (at 215.9 83.82 0) (effects (font (size 1.27 1.27))))
  (property "Footprint" "Package_DIP:DIP-28_W15.24mm" (at 215.9 57.15 0) (effects (font (size 1.27 1.27)) hide))
  (property "Datasheet" "" (at 215.9 57.15 0) (effects (font (size 1.27 1.27)) hide)) (pin "2") (pin "20") (pin "21") (pin "22") (pin "23") (pin "24") (pin "25") (pin "26") (pin "27") (pin "3") (pin "4") (pin "5") (pin "6") (pin "7") (pin "8") (pin "28") (pin "1") (pin "10") (pin "11") (pin "12") (pin "13") (pin "15") (pin "16") (pin "17") (pin "18") (pin "19") (pin "14") (pin "9"))

 (symbol (lib_id "takep8088-rescue:AS6C4008") (at 134.62 54.61 0) (unit 1) (in_bom yes) (on_board yes) (dnp no)
  (property "Reference" "U4" (at 134.62 54.61 0) (effects (font (size 1.524 1.524))))
  (property "Value" "AS6C4008" (at 144.78 81.28 0) (effects (font (size 1.524 1.524))))
  (property "Footprint" "Package_DIP:DIP-32_W15.24mm" (at 134.62 54.61 0) (effects (font (size 1.524 1.524)) hide))
  (property "Datasheet" "" (at 134.62 54.61 0) (effects (font (size 1.524 1.524)))) (pin "1") (pin "10") (pin "11") (pin "12") (pin "13") (pin "14") (pin "15") (pin "16") (pin "17") (pin "18") (pin "19") (pin "2") (pin "20") (pin "21") (pin "22") (pin "23") (pin "24") (pin "25") (pin "26") (pin "27") (pin "28") (pin "29") (pin "3") (pin "30") (pin "31") (pin "32") (pin "4") (pin "5") (pin "6") (pin "7") (pin "8") (pin "9"))

 (symbol (lib_id "power1:VCC") (at 134.62 21.59 0) (unit 1) (in_bom yes) (on_board yes) (dnp no)
  (property "Reference" "#PWR05" (at 134.62 25.4 0) (effects (font (size 1.27 1.27)) hide))
  (property "Value" "VCC" (at 134.62 17.78 0) (effects (font (size 1.27 1.27))))
  (property "Footprint" "" (at 134.62 21.59 0) (effects (font (size 1.27 1.27)) hide))
  (property "Datasheet" "" (at 134.62 21.59 0) (effects (font (size 1.27 1.27)) hide)) (pin "1"))

 (symbol (lib_id "power1:GND") (at 139.7 87.63 0) (unit 1) (in_bom yes) (on_board yes) (dnp no)
  (property "Reference" "#PWR06" (at 139.7 93.98 0) (effects (font (size 1.27 1.27)) hide))
  (property "Value" "GND" (at 139.7 91.44 0) (effects (font (size 1.27 1.27))))
  (property "Footprint" "" (at 139.7 87.63 0) (effects (font (size 1.27 1.27)) hide))
  (property "Datasheet" "" (at 139.7 87.63 0) (effects (font (size 1.27 1.27)) hide)) (pin "1"))

 (symbol (lib_id "takep8088-rescue:AS6C4008") (at 127 146.05 0) (unit 1) (in_bom yes) (on_board yes) (dnp no)
  (property "Reference" "U7" (at 127 146.05 0) (effects (font (size 1.524 1.524))))
  (property "Value" "AS6C4008" (at 137.16 172.72 0) (effects (font (size 1.524 1.524))))
  (property "Footprint" "Package_DIP:DIP-32_W15.24mm" (at 127 146.05 0) (effects (font (size 1.524 1.524)) hide))
  (property "Datasheet" "" (at 127 146.05 0) (effects (font (size 1.524 1.524)))) (pin "1") (pin "10") (pin "11") (pin "12") (pin "13") (pin "14") (pin "15") (pin "16") (pin "17") (pin "18") (pin "19") (pin "2") (pin "20") (pin "21") (pin "22") (pin "23") (pin "24") (pin "25") (pin "26") (pin "27") (pin "28") (pin "29") (pin "3") (pin "30") (pin "31") (pin "32") (pin "4") (pin "5") (pin "6") (pin "7") (pin "8") (pin "9"))

 (symbol (lib_id "power1:VCC") (at 127 113.03 0) (unit 1) (in_bom yes) (on_board yes) (dnp no)
  (property "Reference" "#PWR07" (at 127 116.84 0) (effects (font (size 1.27 1.27)) hide))
  (property "Value" "VCC" (at 127 109.22 0) (effects (font (size 1.27 1.27))))
  (property "Footprint" "" (at 127 113.03 0) (effects (font (size 1.27 1.27)) hide))
  (property "Datasheet" "" (at 127 113.03 0) (effects (font (size 1.27 1.27)) hide)) (pin "1"))

 (symbol (lib_id "power1:GND") (at 132.08 179.07 0) (unit 1) (in_bom yes) (on_board yes) (dnp no)
  (property "Reference" "#PWR08" (at 132.08 185.42 0) (effects (font (size 1.27 1.27)) hide))
  (property "Value" "GND" (at 132.08 182.88 0) (effects (font (size 1.27 1.27))))
  (property "Footprint" "" (at 132.08 179.07 0) (effects (font (size 1.27 1.27)) hide))
  (property "Datasheet" "" (at 132.08 179.07 0) (effects (font (size 1.27 1.27)) hide)) (pin "1")))
